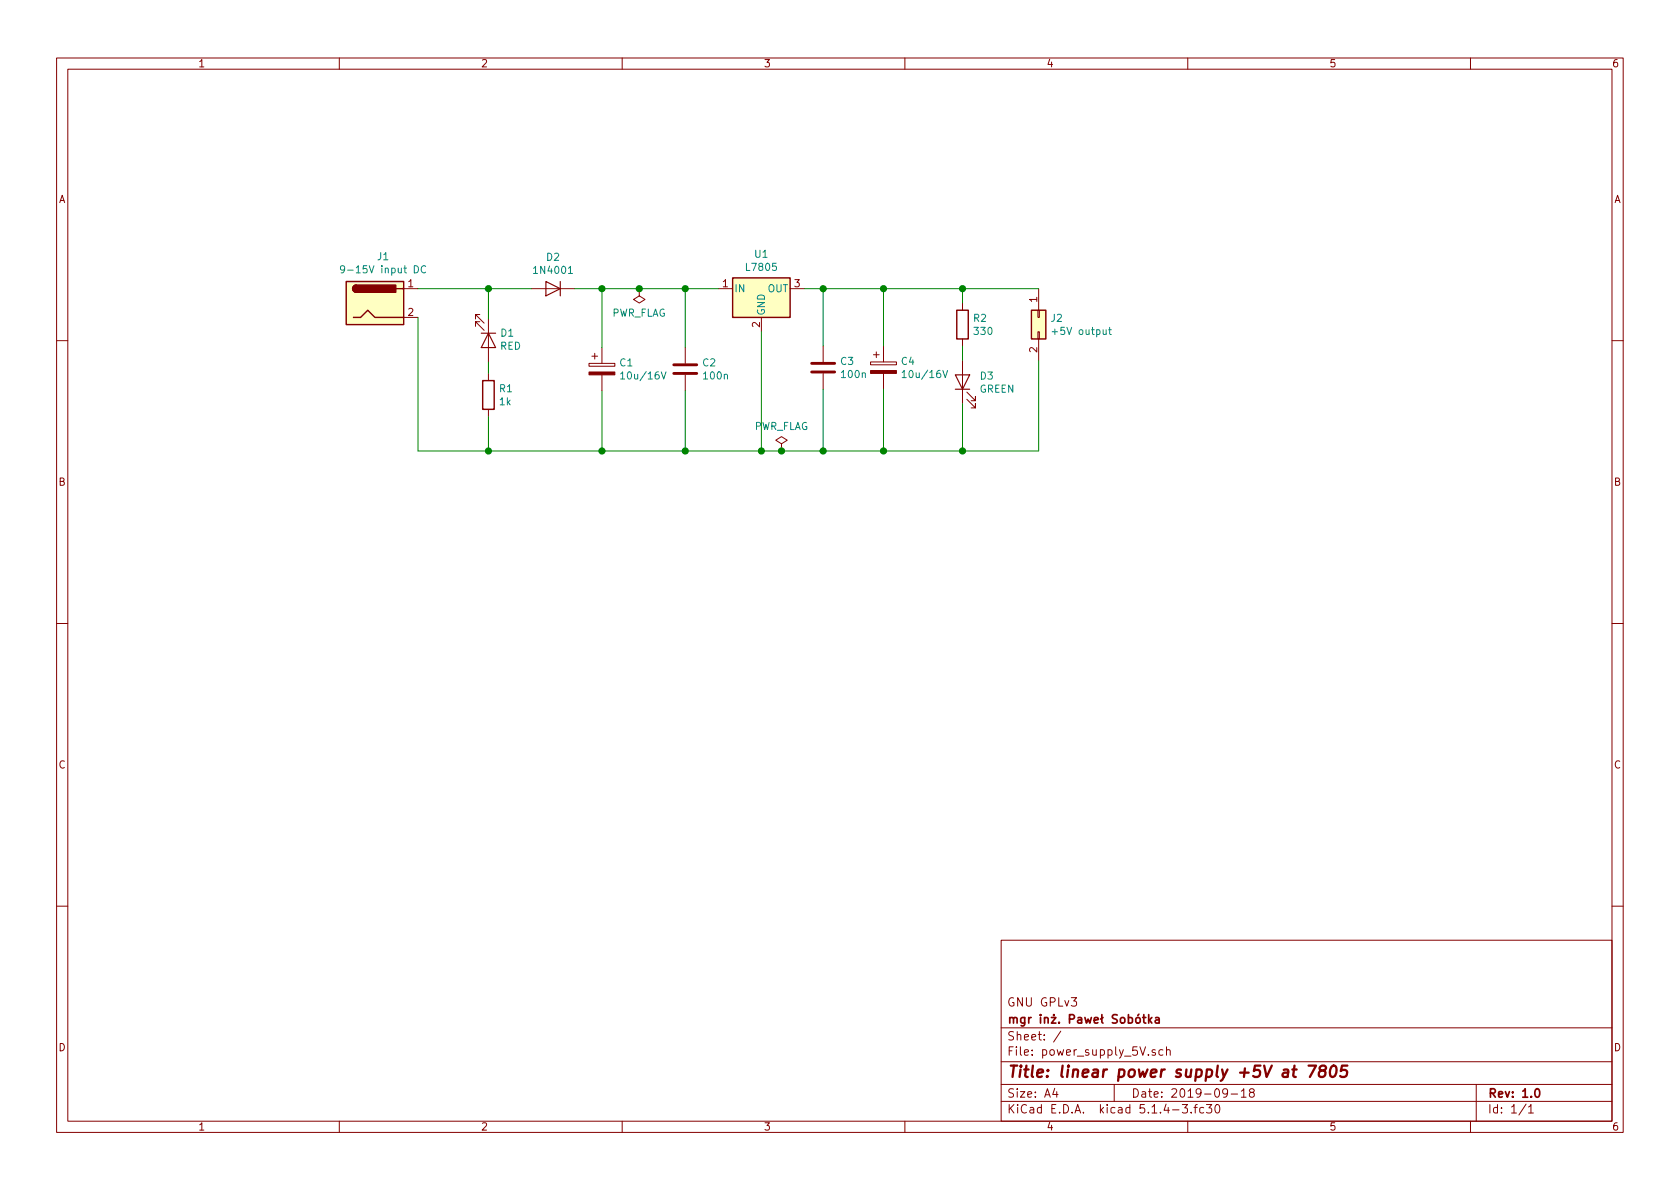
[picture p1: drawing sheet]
EESchema Schematic File Version 4
LIBS:power_supply_5V-cache
EELAYER 30 0
EELAYER END
$Descr A4 11693 8268
encoding utf-8
Sheet 1 1
Title "linear power supply +5V at 7805"
Date "2019-09-18"
Rev "1.0"
Comp "mgr inż. Paweł Sobótka"
Comment1 "GNU GPLv3"
Comment2 ""
Comment3 ""
Comment4 ""
$EndDescr
$Comp
L Regulator_Linear:L7805 U1
U 1 1
P 5300 2000
F 0 "U1" H 5300 2242 50  0000 C CNN
F 1 "L7805" H 5300 2151 50  0000 C CNN
F 2 "Package_TO_SOT_THT:TO-220-3_Vertical" H 5325 1850 50  0001 L CIN
F 3 "http://www.st.com/content/ccc/resource/technical/document/datasheet/41/4f/b3/b0/12/d4/47/88/CD00000444.pdf/files/CD00000444.pdf/jcr:content/translations/en.CD00000444.pdf" H 5300 1950 50  0001 C CNN
	1    5300 2000
	1    0    0    -1  
$EndComp
$Comp
L Connector:Barrel_Jack J1
U 1 1
P 2610 2100
F 0 "J1" H 2667 2425 50  0000 C CNN
F 1 "9-15V input DC" H 2667 2334 50  0000 C CNN
F 2 "Connector_BarrelJack:BarrelJack_CUI_PJ-063AH_Horizontal" H 2660 2060 50  0001 C CNN
F 3 "~" H 2660 2060 50  0001 C CNN
	1    2610 2100
	1    0    0    -1  
$EndComp
$Comp
L Device:CP C1
U 1 1
P 4190 2560
F 0 "C1" H 4308 2606 50  0000 L CNN
F 1 "10u/16V" H 4308 2515 50  0000 L CNN
F 2 "Capacitor_THT:CP_Radial_D5.0mm_P2.50mm" H 4228 2410 50  0001 C CNN
F 3 "~" H 4190 2560 50  0001 C CNN
	1    4190 2560
	1    0    0    -1  
$EndComp
$Comp
L Device:CP C4
U 1 1
P 6150 2550
F 0 "C4" H 6268 2596 50  0000 L CNN
F 1 "10u/16V" H 6268 2505 50  0000 L CNN
F 2 "Capacitor_THT:CP_Radial_D5.0mm_P2.50mm" H 6188 2400 50  0001 C CNN
F 3 "~" H 6150 2550 50  0001 C CNN
	1    6150 2550
	1    0    0    -1  
$EndComp
$Comp
L Diode:1N4001 D2
U 1 1
P 3850 2000
F 0 "D2" H 3850 1784 50  0000 C CNN
F 1 "1N4001" H 3850 1875 50  0000 C CNN
F 2 "Diode_THT:D_DO-41_SOD81_P10.16mm_Horizontal" H 3850 1825 50  0001 C CNN
F 3 "http://www.vishay.com/docs/88503/1n4001.pdf" H 3850 2000 50  0001 C CNN
	1    3850 2000
	-1   0    0    1   
$EndComp
$Comp
L Device:LED D3
U 1 1
P 6700 2650
F 0 "D3" V 6739 2533 50  0000 R CNN
F 1 "GREEN" V 6648 2533 50  0000 R CNN
F 2 "LED_THT:LED_D3.0mm" H 6700 2650 50  0001 C CNN
F 3 "~" H 6700 2650 50  0001 C CNN
	1    6700 2650
	0    -1   -1   0   
$EndComp
$Comp
L Device:C C3
U 1 1
P 5730 2550
F 0 "C3" H 5845 2596 50  0000 L CNN
F 1 "100n" H 5845 2505 50  0000 L CNN
F 2 "Capacitor_THT:C_Disc_D5.0mm_W2.5mm_P5.00mm" H 5768 2400 50  0001 C CNN
F 3 "~" H 5730 2550 50  0001 C CNN
	1    5730 2550
	1    0    0    -1  
$EndComp
$Comp
L Device:C C2
U 1 1
P 4770 2560
F 0 "C2" H 4885 2606 50  0000 L CNN
F 1 "100n" H 4885 2515 50  0000 L CNN
F 2 "Capacitor_THT:C_Disc_D5.0mm_W2.5mm_P5.00mm" H 4808 2410 50  0001 C CNN
F 3 "~" H 4770 2560 50  0001 C CNN
	1    4770 2560
	1    0    0    -1  
$EndComp
$Comp
L Device:R R2
U 1 1
P 6700 2250
F 0 "R2" H 6770 2296 50  0000 L CNN
F 1 "330" H 6770 2205 50  0000 L CNN
F 2 "Resistor_THT:R_Axial_DIN0207_L6.3mm_D2.5mm_P7.62mm_Horizontal" V 6630 2250 50  0001 C CNN
F 3 "~" H 6700 2250 50  0001 C CNN
	1    6700 2250
	1    0    0    -1  
$EndComp
Wire Wire Line
	4000 2000 4190 2000
Wire Wire Line
	4190 2410 4190 2000
Connection ~ 4190 2000
Wire Wire Line
	4190 2000 4450 2000
Wire Wire Line
	4770 2410 4770 2000
Connection ~ 4770 2000
Wire Wire Line
	4770 2000 5000 2000
$Comp
L Connector_Generic:Conn_02x01 J2
U 1 1
P 7230 2200
F 0 "J2" V 7234 2280 50  0000 L CNN
F 1 "+5V output" V 7325 2280 50  0000 L CNN
F 2 "power_supply_5V:PinConn_2x01_P2.54mm_Vertical" H 7230 2200 50  0001 C CNN
F 3 "~" H 7230 2200 50  0001 C CNN
	1    7230 2200
	0    1    1    0   
$EndComp
Wire Wire Line
	6700 2100 6700 2000
Connection ~ 6700 2000
Wire Wire Line
	6700 2000 7230 2000
Wire Wire Line
	6700 2400 6700 2500
Wire Wire Line
	6150 2400 6150 2000
Wire Wire Line
	5600 2000 5730 2000
Connection ~ 6150 2000
Wire Wire Line
	6150 2000 6700 2000
Wire Wire Line
	5730 2400 5730 2000
Connection ~ 5730 2000
Wire Wire Line
	5730 2000 6150 2000
Wire Wire Line
	2910 2200 2910 3130
Wire Wire Line
	6700 2800 6700 3130
Connection ~ 6700 3130
Wire Wire Line
	6700 3130 7230 3130
Wire Wire Line
	6150 2700 6150 3130
Connection ~ 6150 3130
Wire Wire Line
	6150 3130 6700 3130
Wire Wire Line
	5730 2700 5730 3130
Connection ~ 5730 3130
Wire Wire Line
	5730 3130 6150 3130
Wire Wire Line
	5300 2300 5300 3130
Connection ~ 5300 3130
Wire Wire Line
	5300 3130 5440 3130
Wire Wire Line
	4770 2710 4770 3130
Connection ~ 4770 3130
Wire Wire Line
	4770 3130 5300 3130
Wire Wire Line
	4190 2710 4190 3130
Connection ~ 4190 3130
Wire Wire Line
	4190 3130 4770 3130
Wire Wire Line
	7230 2500 7230 3130
$Comp
L power:PWR_FLAG #FLG02
U 1 1
P 5440 3130
F 0 "#FLG02" H 5440 3205 50  0001 C CNN
F 1 "PWR_FLAG" H 5440 3303 50  0000 C CNN
F 2 "" H 5440 3130 50  0001 C CNN
F 3 "~" H 5440 3130 50  0001 C CNN
	1    5440 3130
	1    0    0    -1  
$EndComp
Connection ~ 5440 3130
Wire Wire Line
	5440 3130 5730 3130
$Comp
L power:PWR_FLAG #FLG01
U 1 1
P 4450 2000
F 0 "#FLG01" H 4450 2075 50  0001 C CNN
F 1 "PWR_FLAG" H 4450 2173 50  0000 C CNN
F 2 "" H 4450 2000 50  0001 C CNN
F 3 "~" H 4450 2000 50  0001 C CNN
	1    4450 2000
	-1   0    0    1   
$EndComp
Connection ~ 4450 2000
Wire Wire Line
	4450 2000 4770 2000
$Comp
L Device:LED D1
U 1 1
P 3400 2360
F 0 "D1" V 3347 2439 50  0000 L CNN
F 1 "RED" V 3438 2439 50  0000 L CNN
F 2 "LED_THT:LED_D3.0mm" H 3400 2360 50  0001 C CNN
F 3 "~" H 3400 2360 50  0001 C CNN
	1    3400 2360
	0    1    1    0   
$EndComp
$Comp
L Device:R R1
U 1 1
P 3400 2740
F 0 "R1" H 3470 2786 50  0000 L CNN
F 1 "1k" H 3470 2695 50  0000 L CNN
F 2 "Resistor_THT:R_Axial_DIN0207_L6.3mm_D2.5mm_P7.62mm_Horizontal" V 3330 2740 50  0001 C CNN
F 3 "~" H 3400 2740 50  0001 C CNN
	1    3400 2740
	1    0    0    -1  
$EndComp
Wire Wire Line
	3400 2890 3400 3130
Wire Wire Line
	2910 3130 3400 3130
Connection ~ 3400 3130
Wire Wire Line
	3400 3130 4190 3130
Wire Wire Line
	3400 2510 3400 2590
Wire Wire Line
	3400 2210 3400 2000
Wire Wire Line
	2910 2000 3400 2000
Connection ~ 3400 2000
Wire Wire Line
	3400 2000 3700 2000
$EndSCHEMATC
